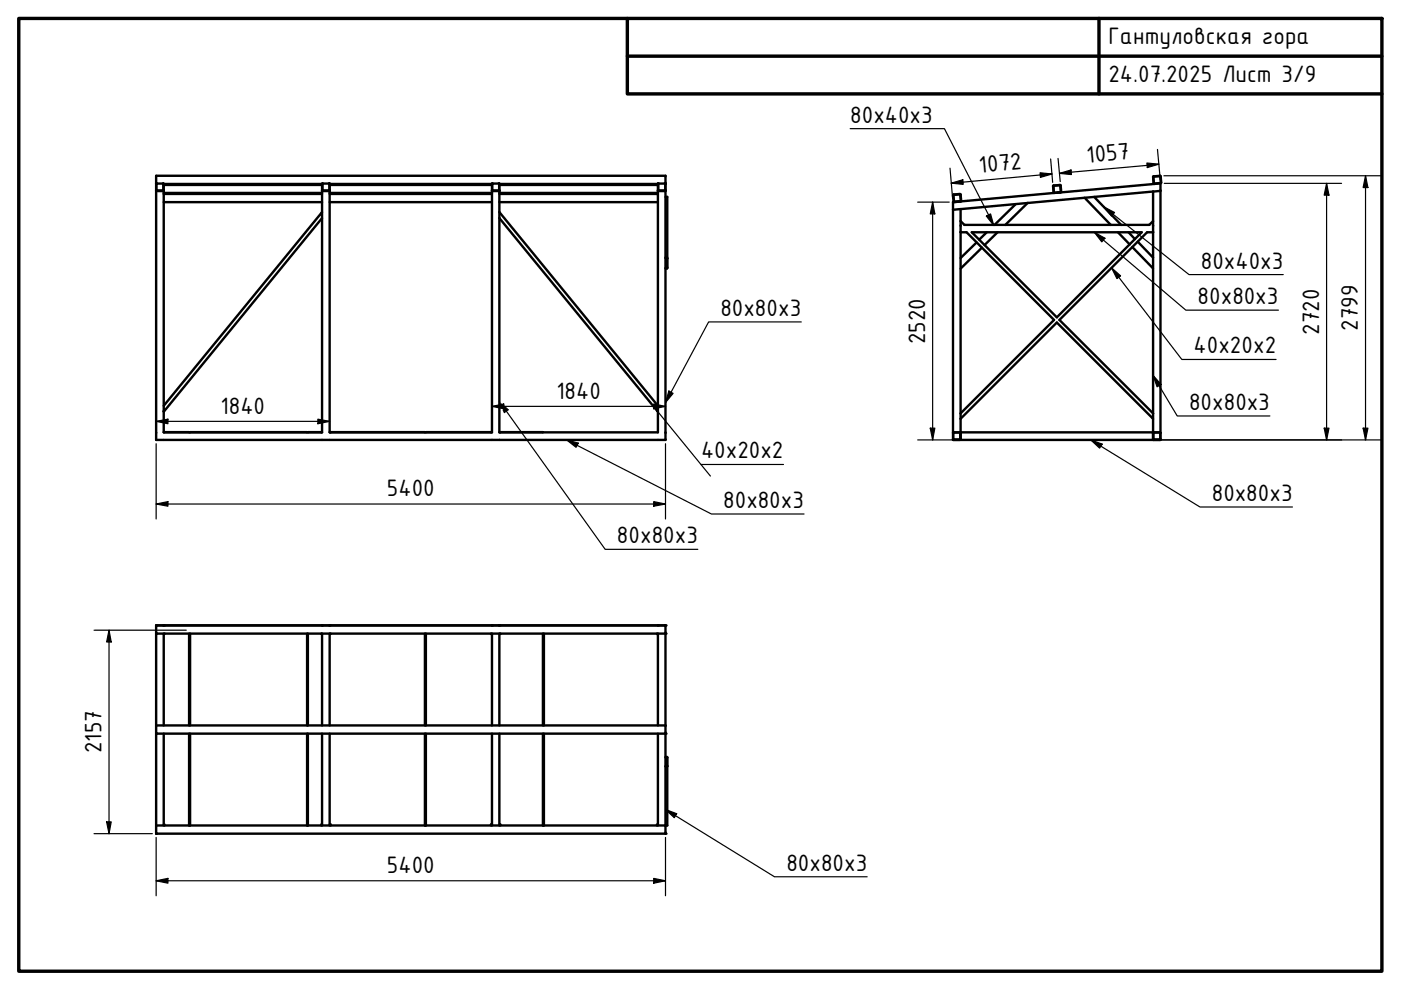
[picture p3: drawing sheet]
<svg xmlns="http://www.w3.org/2000/svg" width="297mm" height="210mm" viewBox="0 0 297 210" stroke-linecap="round" stroke-linejoin="round" font-family="sans-serif">
<!-- layer: Visible (ISO) -->
<g fill="none" stroke="#000" stroke-width=".51">
<path d="M33.1 39v1.5M33.1 39h1.5v1.4h-1.5M33.2 38.9l-.1 .1M34.6 38.9l.1 .1M34.7 39v47M34.7 39.2h33.6M34.7 39h33.6M68.3 39v1.5M68.4 39l1.4-.1v1.5h-1.4zM68.4 38.9l-.1 .1M69.8 38.9l.1 .1M69.9 39v52.6l34.4 .1v-51.2"/>
<path d="M69.9 39.2h34.4M69.9 39h34.4M104.3 39v1.5M104.4 38.9l-.1 .1M105.8 38.9l.1 .1M105.8 39h-1.4v1.4h1.4v.1M105.8 39l.1 6M105.9 39.2h33.6M105.9 39h33.6M139.5 39v1.5M139.6 39l1.4-.1 .1 1.5h-1.5zM139.6 38.9l-.1 .1"/>
<path d="M141 38.9l.1 .1M223.3 39.5l.1 1.3M223.4 39.5v1.3M223.4 39.3l-.1 .2M223.4 39.4l-.1 .1M224.8 39.3l-1.4 .1M224.8 39.3l.1 1.4h.1M224.8 39.3h-1.4M224.9 39.3l.1 1.4M244.6 37.4l.1 1.5 1.4-.1M244.6 37.4l-.1 .1M244.6 38.9l.1 .1"/>
<path d="M245.9 37.3l.2 1.5M246 37.4h-1.4M246.1 38.9l-21.9 2M246.1 37.4l.1 1.3M246.2 38.7l-.2 .2v54.4h-1.5M33.1 40.4l.1 .1M33.1 40.5h.1M33.1 40.4v-3.1h108v56h-108v-52.8M33.2 40.5h1.4M34.6 40.5h.1M34.7 40.4l-.1 .1M34.7 41.1h33.6"/>
<path d="M34.7 42.9h33.6M34.7 40.9h33.6M68.3 45v1.2l-33.6 41.1v-1.3zM68.3 40.4l.1 .1M68.3 40.5h.1M68.3 40.5v4.5M68.3 46.2v45.5M68.4 40.5h1.4M69.8 40.5h.1M69.9 40.4l-.1 .1M69.9 41.1h34.4M69.9 42.9h34.4"/>
<path d="M69.9 40.9h34.4M104.3 40.4l.1 .1M104.3 40.5h.1M104.4 40.5h1.4M105.8 40.5h.1M105.9 45v1.2M105.9 45l33.6 41v1.3l-33.6-41.1M105.9 46.2v45.4l33.6 .1v-4.4M105.9 41.1h33.6M105.9 42.9h33.6M105.9 40.9h33.6M139.5 40.4l.1 .1"/>
<path d="M139.5 40.5h.1M139.5 40.5v45.5M139.6 40.5h1.4M141 40.5h.1M141.1 40.4l-.1 .1M141.1 54.7h.3v2.1h-.3M141.1 54.6h.3l.1 .2M141.1 41.8h.4v15.1h-.4M202.1 41.4l.2 1.4M202.1 44.5v48.8h1.4M202.1 41.4l.2 1.3M202.2 41.2l-.1 .2"/>
<path d="M203.5 41.2l-1.3 .1M203.5 41.1l-1.3 .1M203.6 41.2l.1 .1M203.6 41.2v.1M203.6 41.2l.1 1.5h-1.5M203.7 46.9v1M203.7 44.3l-1.6 .2M203.7 44.3v2.6M203.7 47.8v39.8M203.7 46.9l.8 .8h39.2l.8-.8M203.7 49.2h1.2l18.6 18.6-19.8 19.8M203.7 41.2l.1 1.4"/>
<path d="M203.7 42.6l-1.4 .3M206 49.2h36.1l-18 18.1zM207.1 51.4l-3.4 3.3M208.2 52.5l-4.5 4.5M209.2 49.2l-1.6 1.6M211.5 49.2l-2.8 2.8M215.3 43.3l-4.4 4.4M217.9 43l-4.8 4.7M223.4 40.8l.1 .1M223.4 40.8l1.5-.1-1.4 .2M223.5 40.9l-21.4 2v1.6M230 41.9l5.5 5.8"/>
<path d="M232 41.8l5.7 5.9M237 49.2l2.5 2.6M239.3 49.2l1.3 1.5M240.1 52.4l4.4 4.5M241.2 51.2l3.3 3.4M244.5 46.9v1M244.5 40.6v6.3M244.5 47.8v39.8M244.5 49.2h-1.3l-18.6 18.6 19.9 19.8M244.5 40.6l-40.8 3.7M246 40.5l-1.5 .1M34.7 91.6h5.4"/>
<path d="M34.7 91.7h33.6M34.7 87.3v4.4M34.9 91.6v.1M40.1 91.6v.1M40.3 91.6l24.8 .1M40.3 91.6v.1M68.3 91.6l-3 .1M70.1 91.6l20 .1M70.1 91.6v.1M90.3 91.6v.1M104.1 91.6v.1M106.1 91.6v.1"/>
<path d="M115.1 91.6v.1M202.1 93.1l.1 .1M202.1 91.8h1.5M202.1 91.8v1.4h1.4l.1-1.4M202.2 93.3h1.5M203.7 91.8l-.2 1.4M203.7 87.6v1.2M203.7 91.7h40.8v1.6h-40.8zM203.7 88.8v2.9M244.5 91.8h1.5M244.5 91.8l.1 1.4M244.5 87.6v1.2l-20.4-20.4-20.4 20.4"/>
<path d="M244.5 88.8v2.9M244.5 91.8v1.4h1.5v-1.4M246 93.1l-.1 .1M33.1 132.6h1.5M33.1 132.6h108v44.2h-108zM33.1 134.3h108M34.7 134.3v19.5M34.9 134.3l-.2 .1M40.1 134.3v19.5M40.3 134.3v19.5M65.1 134.3v19.5M65.3 134.3v19.5"/>
<path d="M68.1 134.3l.2 .1M68.3 132.6h1.5M68.3 134.3v19.5M69.9 134.3v19.5M70.1 134.3l-.2 .1M90.1 134.3v19.5M90.3 134.3v19.5M104.1 134.3l.2 .1M104.3 132.6h1.5M104.3 134.3v19.5M105.9 134.3v19.5M106.1 134.3l-.2 .1"/>
<path d="M115.1 134.3v19.5M115.3 134.3v19.5M139.3 134.3l.2 .1M139.5 132.6h1.5M139.5 134.3v19.5M33.1 155.5h108M33.1 153.8h108M34.7 155.5v19.5M40.1 155.5v19.5M40.3 155.5v19.5M65.1 155.5v19.5M65.3 155.5v19.5"/>
<path d="M68.3 155.5v19.5M69.9 155.5v19.5M90.1 155.5v19.5M90.3 155.5v19.5M104.3 155.5v19.5M105.9 155.5v19.5M115.1 155.5v19.5M115.3 155.5v19.5M139.5 155.5v19.5M34.7 174.8h.2v.2M68.3 174.8h-.2v.2M69.9 174.8h.2v.2"/>
<path d="M104.3 174.8h-.2v.2M105.9 174.8h.2v.2M139.5 174.8h-.2v.2M141.1 160.5h.4v14.5h-108.4M141.1 160.6h.3M141.4 160.6h.1M141.4 160.6v1.8h-.3M141.5 162.4l-.1 .1h-.3"/>
</g>
<g fill="#000">
<circle cx="33.1" cy="134.3" r=".25"/>
<circle cx="33.1" cy="132.6" r=".25"/>
<circle cx="34.7" cy="132.6" r=".25"/>
<circle cx="68.3" cy="132.6" r=".25"/>
<circle cx="69.9" cy="132.6" r=".25"/>
<circle cx="104.3" cy="132.6" r=".25"/>
<circle cx="105.9" cy="132.6" r=".25"/>
<circle cx="139.5" cy="132.6" r=".25"/>
<circle cx="141.1" cy="132.6" r=".25"/>
<circle cx="141.1" cy="134.3" r=".25"/>
<circle cx="33.1" cy="155.5" r=".25"/>
<circle cx="141.1" cy="155.5" r=".25"/>
<circle cx="33.1" cy="176.8" r=".25"/>
<circle cx="141.1" cy="176.8" r=".25"/>
</g>
<!-- layer: Border (ISO) -->
<path d="M4 3.9h289v202h-289zM133 3.9v16h160M133 11.9h160M233 3.9v16" fill="none" stroke="#000" stroke-width=".72"/>
<!-- layer: Dimension (ISO) -->
<g fill="none" stroke="#000" stroke-width=".25">
<path d="M201.4 35.7l.6 6.4M201.7 38.8l2.4-.7 .1 1zM220.5 36.6l2.6 .3-2.5 .7zM222.8 33.7l.4 5M223.1 36.9l-21.4 1.9M224.3 33.6l.5 4.9M224.6 36.8l2.5-.8 .1 1zM243.2 34.6l2.5 .2-2.5 .7zM245.4 31.7l.6 6.4M245.7 34.8l-21.1 2M246.8 37.3h45.9M246.8 38.9h37.6"/>
<path d="M281.3 38.9l.5 2.5h-1zM281.3 38.9v54.4M289.5 37.3l.5 2.5h-1zM289.5 37.3v56M194.6 42.9h6.7M197.7 42.9l.5 2.5h-1zM197.7 42.9v50.4M33.1 89.3l2.5-.4v.9zM33.1 94.1v15.9M33.1 89.3h36.8M67.4 88.9l2.5 .4-2.5 .5zM104.3 86.2l2.5-.5v1z"/>
<path d="M104.3 86.2h36.8M138.6 85.7l2.5 .5-2.5 .5zM141.1 94.1v15.9M194.6 93.3h8.3M197.2 90.8h1l-.5 2.5zM245.2 93.3h47.5M280.8 90.8h1l-.5 2.5zM289 90.8h1l-.5 2.5zM33.1 106.9l2.5-.5v.9zM33.1 106.9h108M138.6 106.4l2.5 .5-2.5 .4zM19.9 133.6h19.6"/>
<path d="M23.1 133.6l.5 2.5h-1zM23.1 133.6v43.2M19.9 176.8h12.4M22.6 174.3h1l-.5 2.5zM33.1 177.6v12.3M141.1 177.6v12.3M33.1 186.7l2.5-.5v1.1zM33.1 186.7h108M138.6 186.2l2.5 .5-2.5 .6z"/>
</g>
<g fill="#000">
<path d="M201.7 38.8l2.4-.7 .1 1zM220.5 36.6l2.6 .3-2.5 .7zM224.6 36.8l2.5-.8 .1 1zM243.2 34.6l2.5 .2-2.5 .7zM289.5 37.3l.5 2.5h-1zM197.7 42.9l.5 2.5h-1zM281.3 38.9l.5 2.5h-1zM33.1 89.3l2.5-.4v.9zM67.4 88.9l2.5 .4-2.5 .5zM104.3 86.2l2.5-.5v1zM138.6 85.7l2.5 .5-2.5 .5zM197.2 90.8h1l-.5 2.5z"/>
<path d="M280.8 90.8h1l-.5 2.5zM289 90.8h1l-.5 2.5zM33.1 106.9l2.5-.5v.9zM138.6 106.4l2.5 .5-2.5 .4zM23.1 133.6l.5 2.5h-1zM22.6 174.3h1l-.5 2.5zM33.1 186.7l2.5-.5v1.1zM138.6 186.2l2.5 .5-2.5 .6z"/>
</g>
<!-- layer: Symbol (ISO) -->
<g fill="none" stroke="#000" stroke-width=".25">
<path d="M180.3 27.3h19.9l10.5 20.5M209.1 45.8l.9-.4 .7 2.4zM232 49.2l2.3 1.3-.7 .8zM232 49.2l19.4 16.6h19.7M234.1 43.9l2.2 1.2-.6 .7zM234.1 43.9l18 14.3h20M235.7 56.8l1.9 1.7-.8 .6zM235.7 56.8l14.9 19.4h20M169.9 68.3h-19.7l-9.1 17.1M244.5 79.6l1.7 1.9-.9 .5zM244.5 79.6l5.1 8.6h19.6M105.9 85.1h.1"/>
<path d="M106.7 86.2l21.6 30.3h19.7M106.7 85.9l1 1-.8 .6-.2-.6M120.1 93.3l2.5 .7-.5 .8zM120.1 93.3l30.7 15.7h19.7M139.5 87.3l11.1 13.6M141.8 82.9l.9 .5-1.6 2zM148.6 98.5h17.5M231.3 93.3l2.4 .9-.6 .8zM231.3 93.3l23.1 14.2h19.6M141.1 171.6l2.4 .9-.5 .9zM141.1 171.6l23.1 14.3h19.7"/>
</g>
<path d="M209.1 45.8l.9-.4 .7 2.4zM232 49.2l2.3 1.3-.7 .8zM234.1 43.9l2.2 1.2-.6 .7zM235.7 56.8l1.9 1.7-.8 .6zM105.9 85.1l1.8 1.8-.8 .6zM120.1 93.3l2.5 .7-.5 .8zM141.8 82.9l.9 .5-1.6 2zM231.3 93.3l2.4 .9-.6 .8zM244.5 79.6l1.7 1.9-.9 .5zM141.1 171.6l2.4 .9-.5 .9z" fill="#000"/>
<g font-size="5.4">
<text x="235" y="9.4">Гантуловская гора</text>
<text x="235" y="17.4">24.07.2025 Лист 3/9</text>
<text x="180.3" y="26">80x40x3</text>
<text x="230.5" y="34.6" transform="rotate(-5 230.5 34.6)">1057</text>
<text x="207.7" y="36.7" transform="rotate(-5 207.7 36.7)">1072</text>
<text x="254.6" y="57">80x40x3</text>
<text x="253.9" y="64.5">80x80x3</text>
<text x="152.7" y="66.9">80x80x3</text>
<text x="279.7" y="71" transform="rotate(-90 279.7 71)">2720</text>
<text x="287.9" y="70.2" transform="rotate(-90 287.9 70.2)">2799</text>
<text x="196.1" y="73" transform="rotate(-90 196.1 73)">2520</text>
<text x="253.1" y="74.9">40x20x2</text>
<text x="46.8" y="87.8">1840</text>
<text x="118" y="84.6">1840</text>
<text x="252.1" y="86.9">80x80x3</text>
<text x="148.6" y="97.2">40x20x2</text>
<text x="82" y="105.3">5400</text>
<text x="153.3" y="107.7">80x80x3</text>
<text x="256.9" y="106.2">80x80x3</text>
<text x="130.8" y="115.2">80x80x3</text>
<text x="21.5" y="159.7" transform="rotate(-90 21.5 159.7)">2157</text>
<text x="82" y="185.1">5400</text>
<text x="166.8" y="184.6">80x80x3</text>
</g>
</svg>
